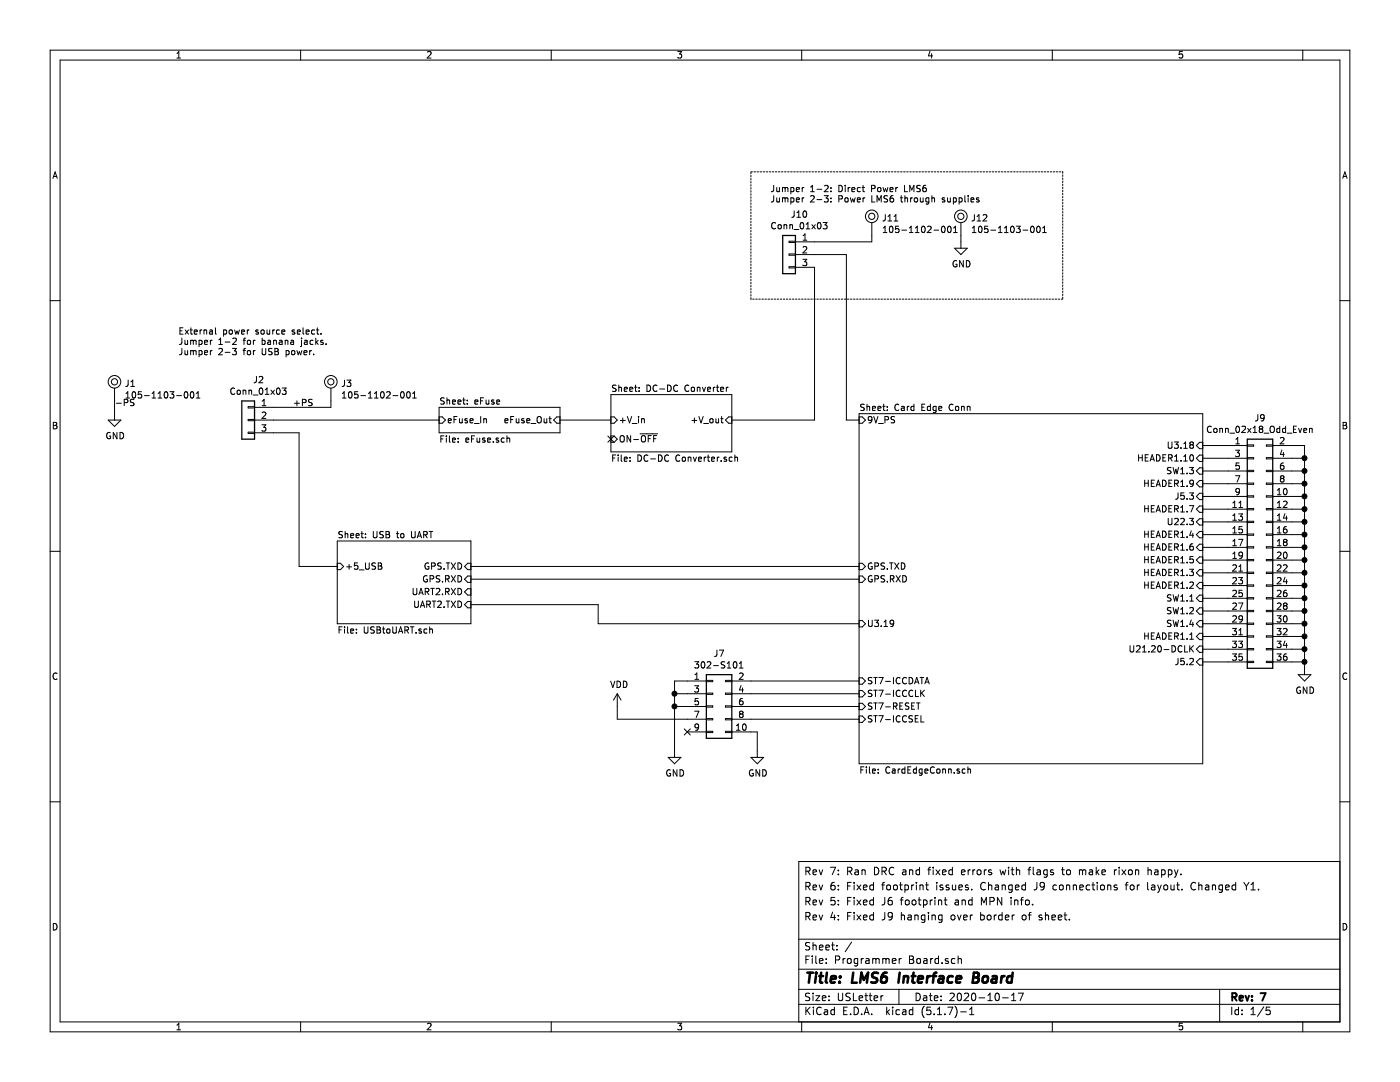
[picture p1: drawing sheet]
EESchema Schematic File Version 4
EELAYER 30 0
EELAYER END
$Descr USLetter 11000 8500
encoding utf-8
Sheet 1 5
Title "LMS6 Interface Board"
Date "2020-10-17"
Rev "7"
Comp ""
Comment1 "Rev 4: Fixed J9 hanging over border of sheet."
Comment2 "Rev 5: Fixed J6 footprint and MPN info."
Comment3 "Rev 6: Fixed footprint issues. Changed J9 connections for layout. Changed Y1."
Comment4 "Rev 7: Ran DRC and fixed errors with flags to make rixon happy."
$EndDescr
$Sheet
S 2650 4250 1050 650 
U 5F8460BD
F0 "USB to UART" 50
F1 "USBtoUART.sch" 50
F2 "+5_USB" I L 2650 4450 50 
F3 "GPS.TXD" I R 3700 4450 50 
F4 "GPS.RXD" I R 3700 4550 50 
F5 "UART2.RXD" I R 3700 4650 50 
F6 "UART2.TXD" I R 3700 4750 50 
$EndSheet
$Sheet
S 4800 3100 950  450 
U 5F8D08F6
F0 "DC-DC Converter" 50
F1 "DC-DC Converter.sch" 50
F2 "+V_in" I L 4800 3300 50 
F3 "+V_out" I R 5750 3300 50 
F4 "ON-~OFF" I L 4800 3450 50 
$EndSheet
$Comp
L Connector_Generic:Conn_01x03 J?
U 1 1
P 1950 3300
AR Path="/5F7C6408/5F8A4B7F" Ref="J?"  Part="1" 
AR Path="/5F8A4B7F" Ref="J2"  Part="1" 
F 0 "J2" H 1868 3617 50  0000 C CNN
F 1 "Conn_01x03" H 1868 3526 50  0000 C CNN
F 2 "Connector_PinHeader_2.54mm:PinHeader_1x03_P2.54mm_Vertical" H 1950 3300 50  0001 C CNN
F 3 "https://katalog.we-online.de/em/datasheet/6130xx11121.pdf" H 1950 3300 50  0001 C CNN
F 4 "Würth Elektronik" H 1950 3300 50  0001 C CNN "Manufacturer"
F 5 "61300311121" H 1950 3300 50  0001 C CNN "MPN"
	1    1950 3300
	-1   0    0    -1  
$EndComp
Text Notes 1400 2800 0    50   ~ 0
External power source select. \nJumper 1-2 for banana jacks. \nJumper 2-3 for USB power.
Wire Wire Line
	2650 4450 2350 4450
Wire Wire Line
	2350 4450 2350 3400
Wire Wire Line
	2350 3400 2150 3400
$Sheet
S 6750 3250 2700 2750
U 5F7C6408
F0 "Card Edge Conn" 50
F1 "CardEdgeConn.sch" 50
F2 "U21.20-DCLK" I R 9450 5100 50 
F3 "SW1.1" I R 9450 4700 50 
F4 "GPS.TXD" I L 6750 4450 50 
F5 "U22.3" I R 9450 4100 50 
F6 "J5.3" I R 9450 3900 50 
F7 "SW1.3" I R 9450 3700 50 
F8 "U3.18" I R 9450 3500 50 
F9 "GPS.RXD" I L 6750 4550 50 
F10 "U3.19" I L 6750 4900 50 
F11 "SW1.2" I R 9450 4800 50 
F12 "SW1.4" I R 9450 4900 50 
F13 "J5.2" I R 9450 5200 50 
F14 "HEADER1.1" I R 9450 5000 50 
F15 "HEADER1.2" I R 9450 4600 50 
F16 "HEADER1.3" I R 9450 4500 50 
F17 "HEADER1.4" I R 9450 4200 50 
F18 "HEADER1.5" I R 9450 4400 50 
F19 "HEADER1.6" I R 9450 4300 50 
F20 "HEADER1.7" I R 9450 4000 50 
F21 "HEADER1.9" I R 9450 3800 50 
F22 "HEADER1.10" I R 9450 3600 50 
F23 "9V_PS" I L 6750 3300 50 
F24 "ST7-ICCSEL" I L 6750 5650 50 
F25 "ST7-ICCDATA" I L 6750 5350 50 
F26 "ST7-RESET" I L 6750 5550 50 
F27 "ST7-ICCCLK" I L 6750 5450 50 
$EndSheet
Wire Wire Line
	3700 4450 6750 4450
Wire Wire Line
	3700 4550 6750 4550
Wire Wire Line
	4700 4900 6750 4900
$Comp
L Connector_Generic:Conn_02x18_Odd_Even J9
U 1 1
P 9850 4300
F 0 "J9" H 9900 5317 50  0000 C CNN
F 1 "Conn_02x18_Odd_Even" H 9900 5226 50  0000 C CNN
F 2 "Connector_PinHeader_2.54mm:PinHeader_2x18_P2.54mm_Vertical" H 9850 4300 50  0001 C CNN
F 3 "https://drawings-pdf.s3.amazonaws.com/11636.pdf" H 9850 4300 50  0001 C CNN
F 4 "Sullins Connector Solutions" H 9850 4300 50  0001 C CNN "Manufacturer"
F 5 "PREC020DAAN-RC" H 9850 4300 50  0001 C CNN "MPN"
	1    9850 4300
	1    0    0    -1  
$EndComp
$Comp
L power:GND #PWR018
U 1 1
P 10250 5250
F 0 "#PWR018" H 10250 5000 50  0001 C CNN
F 1 "GND" H 10255 5077 50  0000 C CNN
F 2 "" H 10250 5250 50  0001 C CNN
F 3 "" H 10250 5250 50  0001 C CNN
	1    10250 5250
	1    0    0    -1  
$EndComp
Wire Wire Line
	10250 5250 10250 5200
Wire Wire Line
	10250 5200 10150 5200
Wire Wire Line
	10150 3500 10250 3500
Connection ~ 10250 5200
Wire Wire Line
	10150 5100 10250 5100
Connection ~ 10250 5100
Wire Wire Line
	10250 5100 10250 5200
Wire Wire Line
	10150 5000 10250 5000
Connection ~ 10250 5000
Wire Wire Line
	10250 5000 10250 5100
Wire Wire Line
	10150 4900 10250 4900
Connection ~ 10250 4900
Wire Wire Line
	10250 4900 10250 5000
Wire Wire Line
	10150 4800 10250 4800
Connection ~ 10250 4800
Wire Wire Line
	10250 4800 10250 4900
Wire Wire Line
	10150 4700 10250 4700
Connection ~ 10250 4700
Wire Wire Line
	10250 4700 10250 4800
Wire Wire Line
	10150 4600 10250 4600
Connection ~ 10250 4600
Wire Wire Line
	10250 4600 10250 4700
Wire Wire Line
	10150 4500 10250 4500
Connection ~ 10250 4500
Wire Wire Line
	10250 4500 10250 4600
Wire Wire Line
	10150 4400 10250 4400
Wire Wire Line
	10250 3500 10250 3600
Connection ~ 10250 4400
Wire Wire Line
	10250 4400 10250 4500
Wire Wire Line
	10150 4300 10250 4300
Connection ~ 10250 4300
Wire Wire Line
	10250 4300 10250 4400
Wire Wire Line
	10150 4200 10250 4200
Connection ~ 10250 4200
Wire Wire Line
	10250 4200 10250 4300
Wire Wire Line
	10150 4100 10250 4100
Connection ~ 10250 4100
Wire Wire Line
	10250 4100 10250 4200
Wire Wire Line
	10150 4000 10250 4000
Connection ~ 10250 4000
Wire Wire Line
	10250 4000 10250 4100
Wire Wire Line
	10150 3900 10250 3900
Connection ~ 10250 3900
Wire Wire Line
	10250 3900 10250 4000
Wire Wire Line
	10150 3800 10250 3800
Connection ~ 10250 3800
Wire Wire Line
	10250 3800 10250 3900
Wire Wire Line
	10150 3700 10250 3700
Connection ~ 10250 3700
Wire Wire Line
	10250 3700 10250 3800
Wire Wire Line
	10150 3600 10250 3600
Connection ~ 10250 3600
Wire Wire Line
	10250 3600 10250 3700
$Sheet
S 3450 3200 950  200 
U 5F917C06
F0 "eFuse" 50
F1 "eFuse.sch" 50
F2 "eFuse_Out" I R 4400 3300 50 
F3 "eFuse_In" I L 3450 3300 50 
$EndSheet
Wire Wire Line
	900  3250 900  3150
$Comp
L power:GND #PWR?
U 1 1
P 900 3250
AR Path="/5F8D08F6/5F8A4B86" Ref="#PWR?"  Part="1" 
AR Path="/5F8A4B86" Ref="#PWR01"  Part="1" 
F 0 "#PWR01" H 900 3000 50  0001 C CNN
F 1 "GND" H 905 3077 50  0000 C CNN
F 2 "" H 900 3250 50  0001 C CNN
F 3 "" H 900 3250 50  0001 C CNN
	1    900  3250
	1    0    0    -1  
$EndComp
$Comp
L dk_Banana-and-Tip-Connectors-Jacks-Plugs:105-1103-001 J?
U 1 1
P 900 3000
AR Path="/5F8D08F6/5F8A4B95" Ref="J?"  Part="1" 
AR Path="/5F8A4B95" Ref="J1"  Part="1" 
F 0 "J1" H 978 2988 50  0000 L CNN
F 1 "105-1103-001" H 978 2897 50  0000 L CNN
F 2 "digikey-footprints:Test_Jack_Horiz" H 1100 3200 60  0001 L CNN
F 3 "https://belfuse.com/resources/Johnson/drawings/dr-1051101001.pdf" H 1100 3300 60  0001 L CNN
F 4 "J577-ND" H 1100 3400 60  0001 L CNN "Digi-Key_PN"
F 5 "105-1103-001" H 1100 3500 60  0001 L CNN "MPN"
F 6 "Connectors, Interconnects" H 1100 3600 60  0001 L CNN "Category"
F 7 "Banana and Tip Connectors - Jacks, Plugs" H 1100 3700 60  0001 L CNN "Family"
F 8 "https://belfuse.com/resources/Johnson/drawings/dr-1051101001.pdf" H 1100 3800 60  0001 L CNN "DK_Datasheet_Link"
F 9 "/product-detail/en/cinch-connectivity-solutions-johnson/105-1103-001/J577-ND/241122" H 1100 3900 60  0001 L CNN "DK_Detail_Page"
F 10 "CONN TIP JACK SOLDER BLACK" H 1100 4000 60  0001 L CNN "Description"
F 11 "Cinch Connectivity Solutions Johnson" H 1100 4100 60  0001 L CNN "Manufacturer"
F 12 "Active" H 1100 4200 60  0001 L CNN "Status"
	1    900  3000
	1    0    0    -1  
$EndComp
Wire Wire Line
	2600 3200 2600 3150
$Comp
L dk_Banana-and-Tip-Connectors-Jacks-Plugs:105-1102-001 J?
U 1 1
P 2600 3000
AR Path="/5F8D08F6/5F8A4BA4" Ref="J?"  Part="1" 
AR Path="/5F8A4BA4" Ref="J3"  Part="1" 
F 0 "J3" H 2678 2988 50  0000 L CNN
F 1 "105-1102-001" H 2678 2897 50  0000 L CNN
F 2 "digikey-footprints:Test_Jack_Horiz" H 2800 3200 60  0001 L CNN
F 3 "https://belfuse.com/resources/Johnson/drawings/dr-1051101001.pdf" H 2800 3300 60  0001 L CNN
F 4 "J576-ND" H 2800 3400 60  0001 L CNN "Digi-Key_PN"
F 5 "105-1102-001" H 2800 3500 60  0001 L CNN "MPN"
F 6 "Connectors, Interconnects" H 2800 3600 60  0001 L CNN "Category"
F 7 "Banana and Tip Connectors - Jacks, Plugs" H 2800 3700 60  0001 L CNN "Family"
F 8 "https://belfuse.com/resources/Johnson/drawings/dr-1051101001.pdf" H 2800 3800 60  0001 L CNN "DK_Datasheet_Link"
F 9 "/product-detail/en/cinch-connectivity-solutions-johnson/105-1102-001/J576-ND/241121" H 2800 3900 60  0001 L CNN "DK_Detail_Page"
F 10 "CONN TIP JACK SOLDER RED" H 2800 4000 60  0001 L CNN "Description"
F 11 "Cinch Connectivity Solutions Johnson" H 2800 4100 60  0001 L CNN "Manufacturer"
F 12 "Active" H 2800 4200 60  0001 L CNN "Status"
	1    2600 3000
	1    0    0    -1  
$EndComp
Wire Wire Line
	2150 3200 2600 3200
Wire Wire Line
	4400 3300 4800 3300
Wire Wire Line
	3450 3300 2150 3300
$Comp
L Connector_Generic:Conn_01x03 J?
U 1 1
P 6200 2000
AR Path="/5F7C6408/5F979D16" Ref="J?"  Part="1" 
AR Path="/5F979D16" Ref="J10"  Part="1" 
F 0 "J10" H 6118 2317 50  0000 C CNN
F 1 "Conn_01x03" H 6118 2226 50  0000 C CNN
F 2 "Connector_PinHeader_2.54mm:PinHeader_1x03_P2.54mm_Vertical" H 6200 2000 50  0001 C CNN
F 3 "https://katalog.we-online.de/em/datasheet/6130xx11121.pdf" H 6200 2000 50  0001 C CNN
F 4 "Würth Elektronik" H 6200 2000 50  0001 C CNN "Manufacturer"
F 5 "61300311121" H 6200 2000 50  0001 C CNN "MPN"
	1    6200 2000
	-1   0    0    -1  
$EndComp
$Comp
L dk_Banana-and-Tip-Connectors-Jacks-Plugs:105-1103-001 J?
U 1 1
P 7550 1700
AR Path="/5F8D08F6/5F979D26" Ref="J?"  Part="1" 
AR Path="/5F979D26" Ref="J12"  Part="1" 
F 0 "J12" H 7628 1688 50  0000 L CNN
F 1 "105-1103-001" H 7628 1597 50  0000 L CNN
F 2 "digikey-footprints:Test_Jack_Horiz" H 7750 1900 60  0001 L CNN
F 3 "https://belfuse.com/resources/Johnson/drawings/dr-1051101001.pdf" H 7750 2000 60  0001 L CNN
F 4 "J577-ND" H 7750 2100 60  0001 L CNN "Digi-Key_PN"
F 5 "105-1103-001" H 7750 2200 60  0001 L CNN "MPN"
F 6 "Connectors, Interconnects" H 7750 2300 60  0001 L CNN "Category"
F 7 "Banana and Tip Connectors - Jacks, Plugs" H 7750 2400 60  0001 L CNN "Family"
F 8 "https://belfuse.com/resources/Johnson/drawings/dr-1051101001.pdf" H 7750 2500 60  0001 L CNN "DK_Datasheet_Link"
F 9 "/product-detail/en/cinch-connectivity-solutions-johnson/105-1103-001/J577-ND/241122" H 7750 2600 60  0001 L CNN "DK_Detail_Page"
F 10 "CONN TIP JACK SOLDER BLACK" H 7750 2700 60  0001 L CNN "Description"
F 11 "Cinch Connectivity Solutions Johnson" H 7750 2800 60  0001 L CNN "Manufacturer"
F 12 "Active" H 7750 2900 60  0001 L CNN "Status"
	1    7550 1700
	1    0    0    -1  
$EndComp
Wire Wire Line
	6850 1900 6850 1850
$Comp
L dk_Banana-and-Tip-Connectors-Jacks-Plugs:105-1102-001 J?
U 1 1
P 6850 1700
AR Path="/5F8D08F6/5F979D36" Ref="J?"  Part="1" 
AR Path="/5F979D36" Ref="J11"  Part="1" 
F 0 "J11" H 6928 1688 50  0000 L CNN
F 1 "105-1102-001" H 6928 1597 50  0000 L CNN
F 2 "digikey-footprints:Test_Jack_Horiz" H 7050 1900 60  0001 L CNN
F 3 "https://belfuse.com/resources/Johnson/drawings/dr-1051101001.pdf" H 7050 2000 60  0001 L CNN
F 4 "J576-ND" H 7050 2100 60  0001 L CNN "Digi-Key_PN"
F 5 "105-1102-001" H 7050 2200 60  0001 L CNN "MPN"
F 6 "Connectors, Interconnects" H 7050 2300 60  0001 L CNN "Category"
F 7 "Banana and Tip Connectors - Jacks, Plugs" H 7050 2400 60  0001 L CNN "Family"
F 8 "https://belfuse.com/resources/Johnson/drawings/dr-1051101001.pdf" H 7050 2500 60  0001 L CNN "DK_Datasheet_Link"
F 9 "/product-detail/en/cinch-connectivity-solutions-johnson/105-1102-001/J576-ND/241121" H 7050 2600 60  0001 L CNN "DK_Detail_Page"
F 10 "CONN TIP JACK SOLDER RED" H 7050 2700 60  0001 L CNN "Description"
F 11 "Cinch Connectivity Solutions Johnson" H 7050 2800 60  0001 L CNN "Manufacturer"
F 12 "Active" H 7050 2900 60  0001 L CNN "Status"
	1    6850 1700
	1    0    0    -1  
$EndComp
Wire Wire Line
	6400 1900 6850 1900
Wire Wire Line
	6400 2000 6650 2000
Wire Wire Line
	6650 2000 6650 3300
Wire Wire Line
	6650 3300 6750 3300
Wire Wire Line
	6400 2100 6400 3300
Wire Wire Line
	6400 3300 5750 3300
$Comp
L power:GND #PWR022
U 1 1
P 7550 1900
F 0 "#PWR022" H 7550 1650 50  0001 C CNN
F 1 "GND" H 7555 1727 50  0000 C CNN
F 2 "" H 7550 1900 50  0001 C CNN
F 3 "" H 7550 1900 50  0001 C CNN
	1    7550 1900
	1    0    0    -1  
$EndComp
Wire Wire Line
	7550 1900 7550 1850
Text Notes 6050 1600 0    50   ~ 0
Jumper 1-2: Direct Power LMS6\nJumper 2-3: Power LMS6 through supplies
Wire Notes Line
	5900 1350 8350 1350
Wire Notes Line
	8350 1350 8350 2350
Wire Notes Line
	8350 2350 5900 2350
Wire Notes Line
	5900 2350 5900 1350
Wire Wire Line
	9450 3500 9650 3500
Wire Wire Line
	9450 3600 9650 3600
Wire Wire Line
	9450 3700 9650 3700
Wire Wire Line
	9450 3800 9650 3800
Wire Wire Line
	9450 3900 9650 3900
Wire Wire Line
	9450 4000 9650 4000
Wire Wire Line
	9450 4100 9650 4100
Wire Wire Line
	9450 4200 9650 4200
Wire Wire Line
	9450 4300 9650 4300
Wire Wire Line
	9450 4400 9650 4400
Wire Wire Line
	9450 4500 9650 4500
Wire Wire Line
	9450 4600 9650 4600
Wire Wire Line
	9450 4700 9650 4700
Wire Wire Line
	9450 4800 9650 4800
Wire Wire Line
	9450 4900 9650 4900
Wire Wire Line
	9450 5000 9650 5000
Wire Wire Line
	9450 5100 9650 5100
Wire Wire Line
	9450 5200 9650 5200
Wire Wire Line
	4700 4750 4700 4900
Wire Wire Line
	3700 4750 4700 4750
Text Label 2300 3200 0    50   ~ 0
+PS
Text Label 900  3200 0    50   ~ 0
-PS
NoConn ~ 4800 3450
$Comp
L Connector_Generic:Conn_02x05_Odd_Even J?
U 1 1
P 5600 5550
AR Path="/5F7C6408/5F9DEBE9" Ref="J?"  Part="1" 
AR Path="/5F9DEBE9" Ref="J7"  Part="1" 
F 0 "J7" H 5650 5967 50  0000 C CNN
F 1 "302-S101" H 5650 5876 50  0000 C CNN
F 2 "digikey-footprints:PinHeader_2x5_P2.54mm_Drill1.2mm" H 5600 5550 50  0001 C CNN
F 3 "http://www.on-shore.com/wp-content/uploads/2018/04/302-SXX1.pdf" H 5600 5550 50  0001 C CNN
F 4 "302-S101" H 5600 5550 50  0001 C CNN "MPN"
F 5 "On Shore Technology Inc." H 5600 5550 50  0001 C CNN "Maufacturer"
	1    5600 5550
	1    0    0    -1  
$EndComp
$Comp
L power:VDD #PWR0108
U 1 1
P 4850 5550
AR Path="/5F9DEBF3" Ref="#PWR0108"  Part="1" 
AR Path="/5F7BE189/5F9DEBF3" Ref="#PWR?"  Part="1" 
AR Path="/5F7C6408/5F9DEBF3" Ref="#PWR?"  Part="1" 
F 0 "#PWR0108" H 4850 5400 50  0001 C CNN
F 1 "VDD" H 4865 5723 50  0000 C CNN
F 2 "" H 4850 5550 50  0001 C CNN
F 3 "" H 4850 5550 50  0001 C CNN
	1    4850 5550
	1    0    0    -1  
$EndComp
Wire Wire Line
	5400 5650 4850 5650
Wire Wire Line
	4850 5650 4850 5550
$Comp
L power:GND #PWR0109
U 1 1
P 5300 5900
AR Path="/5F9DEBFB" Ref="#PWR0109"  Part="1" 
AR Path="/5F7BE189/5F9DEBFB" Ref="#PWR?"  Part="1" 
AR Path="/5F7C6408/5F9DEBFB" Ref="#PWR?"  Part="1" 
F 0 "#PWR0109" H 5300 5650 50  0001 C CNN
F 1 "GND" H 5305 5727 50  0000 C CNN
F 2 "" H 5300 5900 50  0001 C CNN
F 3 "" H 5300 5900 50  0001 C CNN
	1    5300 5900
	1    0    0    -1  
$EndComp
Wire Wire Line
	5300 5350 5400 5350
Wire Wire Line
	5300 5350 5300 5450
Wire Wire Line
	5400 5550 5300 5550
Connection ~ 5300 5550
Wire Wire Line
	5300 5550 5300 5900
Wire Wire Line
	5400 5450 5300 5450
Connection ~ 5300 5450
Wire Wire Line
	5300 5450 5300 5550
$Comp
L power:GND #PWR0110
U 1 1
P 5950 5900
AR Path="/5F9DEC09" Ref="#PWR0110"  Part="1" 
AR Path="/5F7BE189/5F9DEC09" Ref="#PWR?"  Part="1" 
AR Path="/5F7C6408/5F9DEC09" Ref="#PWR?"  Part="1" 
F 0 "#PWR0110" H 5950 5650 50  0001 C CNN
F 1 "GND" H 5955 5727 50  0000 C CNN
F 2 "" H 5950 5900 50  0001 C CNN
F 3 "" H 5950 5900 50  0001 C CNN
	1    5950 5900
	1    0    0    -1  
$EndComp
Wire Wire Line
	5900 5750 5950 5750
Wire Wire Line
	5950 5750 5950 5900
NoConn ~ 5400 5750
Wire Wire Line
	5900 5350 6750 5350
Wire Wire Line
	5900 5450 6750 5450
Wire Wire Line
	5900 5550 6750 5550
Wire Wire Line
	5900 5650 6750 5650
$EndSCHEMATC
